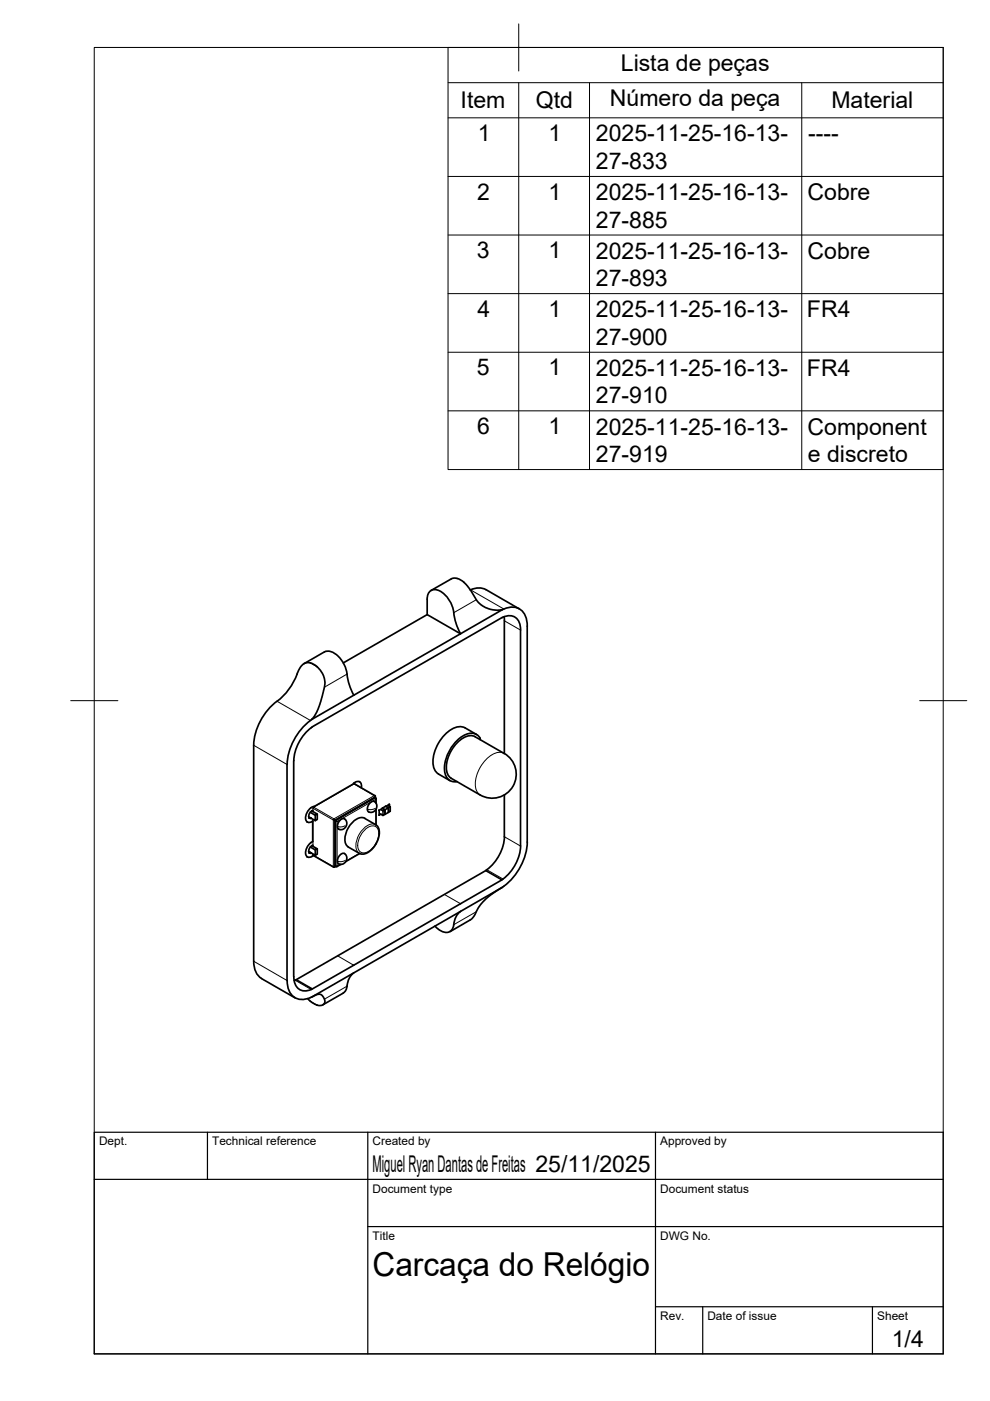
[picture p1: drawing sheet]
<svg xmlns="http://www.w3.org/2000/svg" width="210mm" height="297mm" viewBox="0 0 210 297" stroke-linecap="round" stroke-linejoin="round" font-family="sans-serif">
<!-- layer: Visible -->
<g fill="none" stroke="#000" stroke-width=".36">
<path d="M68.8 138.2l-4.3 2.5M68.8 138.2a3.3 3.3 0 0 1 3.7 1.9l.8 1.7 .3 1.1M96.2 129.9l.6 2.5 .8 2-31.5 18.1 .6-.7 .8-1.5 1.2-4.3a4.5 4.5 0 0 0-1.5-4.6M96.2 129.9a5.9 5.9 0 0 0-3.6-4.8 1.67 1.67 0 0 0-2 1.9v3.3M98.3 123.5l1.1 1.2 1.8 2.7 .9 .9a5.7 5.7 0 0 0 4.4 1M98.4 123.5a2.68 2.68 0 0 0-2.3-.9l-4.7 2.6M99.7 125.1h.1a3.6 3.6 0 0 1 3.2-.1l7.1 4.1M106.4 130.9l-40.2 23.2M106.5 129.3l-8.9 5.1-7-4.1-17.8 10.3M106.5 129.2a3.3 3.3 0 0 1 5.2 2.6l.1 46.7a12.5 12.5 0 0 1-4.9 9.4M106.7 130.9l-.3 .1M106.7 130.8a2.39 2.39 0 0 1 3.6 1.9l.1 46.7a9.4 9.4 0 0 1-4 7.1"/>
<path d="M106.9 130.8v.8M106.9 131.6v28.2l-6.1-3.6a3.4 3.4 0 0 0-3.9 1.3 6.9 6.9 0 0 0-2 6.6l.8 .9 6.1 3.6a5.1 5.1 0 0 0 7-1.9 5.1 5.1 0 0 0-1.9-7M58.7 148.7a12.7 12.7 0 0 0-4.9 9.3v45.8a4.1 4.1 0 0 0 1.7 3.7l7 4M63 142.9a12.9 12.9 0 0 1-4.2 5.8M66.1 152.5a12.7 12.7 0 0 0-5.2 9.6M66.2 154.1a9.6 9.6 0 0 0-3.9 7.2v45.8a2.56 2.56 0 0 0 2.9 2.9l1-.3-3.4-2M67.2 141.4a2.45 2.45 0 0 0-2.4-.8l-.6 .3-.5 .5-.7 1.5M73.6 142.9l.3 1.9 1.1 2.6M101 155.7l-2.4-1.4a3.5 3.5 0 0 0-3.8 1 8.3 8.3 0 0 0-2.9 7.3l.6 1.1 2.9 1.8M101.8 156.8a1.97 1.97 0 0 0-3-1.1 8.3 8.3 0 0 0-4.4 8.3 2.12 2.12 0 0 0 2.5 1.7M60.9 162.1v45.8M65.1 174.3h.1"/>
<path d="M65.8 173.4h-.2h.3M66.1 171.9l1.2 .7-.5 .3-1-.7M66.1 179.3l1.2 .7-.5 .2-1-.6M66.3 179.4v-.2l-.7 .6a.7 .7 0 0 0 .2 1.1h.3M66.3 174.1v4.3a2.66 2.66 0 0 0-1.4 3 .81 .81 0 0 0 1.3 .2M66.3 172v-.2l-.7 .6a.73 .73 0 0 0 .2 1.1h.2M66.3 174.1h.1M66.8 172.9v1.1l-1.4-.8M67.3 172.6v1.1l-.5 .3M67.3 180v1.1l-.5 .2M72.1 173.9l.7-.4 .3 .1 .3 .4 .1 .7-.2 .7-.4 .3-.6 .2-.5-.1a1.28 1.28 0 0 1 .3-1.9zM74.7 166.4l-8 4.6a2.52 2.52 0 0 0-1.8 3 .85 .85 0 0 0 1.4 .1"/>
<path d="M74.8 166.3a1.16 1.16 0 0 1 1.7-.3l.1 1M74.8 174.3a2.4 2.4 0 0 1 2.5-.8l2.5 1.4 .5 .7 .1 .8v.8l-.9 2-1 1.2-.8 .5-.6 .2-.8-.1-2.5-1.4a2.68 2.68 0 0 1-.3-3.4zM75 166.2l4.5 2.5M76.2 165.7v.1M78.4 170.3l.7-.4h.3l.5 .7v.5l-.3 .7-.4 .3-.4 .1h-.6a1.24 1.24 0 0 1 .2-1.9zM79.4 169.1l-8.3 4.8 .1 9.8-.5 .1-4.3-2.4M79.5 168.7l.1 .1M79.6 168.9l.2 .5M79.6 169.1h-.2M79.7 169.4v.9M79.7 171.5v3.4M79.7 178.9v.1"/>
<path d="M80.3 171.8l.1 1M80.7 172.6l.5 .3M80.8 172.6l-.5 .2M81.1 171.3l.1 .1M81.1 171.4l.5 .3M81.2 171.4l-.8 .4M81.6 172.7l-.4 .2M81.6 172.6v.1M81.6 171.7v.9M81.6 171.7l.7-.4v1l-.7 .4zM81.8 171l-.7 .3M81.8 171l.5 .3"/>
<path d="M82.3 170.8l.4 .2M82.4 172.2h-.1M82.5 170.5l.1 .4M82.6 170.5l-.8 .5M82.7 171v.1M82.7 172l-.3 .2M82.7 171.1v.9M106.9 168.5v8.9M106.9 177.4a9.6 9.6 0 0 1-3.9 7.2M65.1 181.7h.1M65.9 180.8h-.3M66.3 181.5l-.1 .1"/>
<path d="M66.3 181.3l.1 .1M66.4 181.4l-.1 .1M66.8 180.2v1.1l-1.4-.8M72.1 181.3l.7-.4 .3 .1 .3 .4 .1 .7-.2 .6-.4 .4-.5 .2-.6-.1a1.25 1.25 0 0 1 .3-1.9zM72.3 183.3l-.9 .4h-.2M76.3 181l-3 1.7M96.2 196a1.67 1.67 0 0 1-.9 1.6 1.67 1.67 0 0 1-1.8-.2l-1.3-1.1M97.6 193.2a3.8 3.8 0 0 0-1.4 2.9M97.6 193.2l-31.5 18.2M103 184.6l3.4 1.9-40.2 23.2M103 184.6l-40.4 23.2M106.5 188.1l-2.4 1.6-1.7 1.5-.9 1.1-.9 1.8-.6 .7-4.6 2.7"/>
<path d="M106.5 188.1l-8.9 5.1M106.8 187.9l-.3 .2M60.9 207.9a3.6 3.6 0 0 0 2.6 4 4.8 4.8 0 0 0 2.9-.6l.5-.3a1.33 1.33 0 0 1 1.6 .3 1.33 1.33 0 0 1 0 1.7l-.6 .2-.7-.1M62.6 207.8l-.2 .1M65.2 211.7l.6 .6 1.4 .8M72.7 210.6l-4.2 2.4M75 206.3a4.1 4.1 0 0 0-1.5 3.2l-.3 .6-.4 .4"/>
</g>
<!-- layer: Visible Narrow -->
<g fill="none" stroke="#000" stroke-width=".21">
<path d="M99.8 125.1l7 4M101 127.2l-4.8 2.7M106.9 131.6l3.5 2M53.8 158l7.1 4.1M58.7 148.7l7.1 4M65.8 140.6l1.4 .8M73.6 142.9l-4.8 2.8M106.9 159.7a3.4 3.4 0 0 0-3.9 1.4 6.9 6.9 0 0 0-2 6.5l.8 1M65.9 178.6v.1M65.9 171.2v.1M66.3 171.3l.1 .1M66.4 171.4l4.3 2.5"/>
<path d="M66.4 171.4v.7M66.4 173.7v5.7M66.4 171.1v.3M70.7 173.9h.3M70.7 173.9v9.9l-4.3-2.5v-.2M70.8 173.6l-.1 .3M70.8 173.6l.2 .3M71 173.9v9.9l.1-.2M71.1 174v.1M71.1 174.1l.1 9.5M71.1 174.1l.1 .1M71.2 173.9l-.1 .2"/>
<path d="M71.2 174.2h.3M71.2 174.2v9.4M71.3 173.9l-.1 .3M71.3 173.9l.2 .3M71.5 174.2v9.4l.7-.3M73.1 175.1a1.82 1.82 0 0 1-1.6 .1M75 166.2h.1M75.1 166.2l-8.6 4.9 4.3 2.5M75.1 165.9v.1M75.1 166.2l4.3 2.5-8.6 4.9M75.2 166.2h-.1M77.1 176.2a2.06 2.06 0 0 1 2.7-.8 2.82 2.82 0 0 1 0 3.2 3.3 3.3 0 0 1-3.1 2.2 2.07 2.07 0 0 1-.6-2.8z"/>
<path d="M79.4 169.1h.1M79.5 171.4a1.82 1.82 0 0 1-1.6 .1M79.5 168.7l.1 .1M79.5 169.1v-.2l-8.5 5M79.5 169.2l-8.2 4.7M79.6 169.2l.1 .2M79.6 169.1h-.1M79.7 169.2h-.1M79.7 171.6v3.2a2.68 2.68 0 0 0-3.1 1.4 4.2 4.2 0 0 0-.8 4.4l.4 .3M79.7 170.2v-.8l-8.2 4.8M79.8 169.4h-.1M80.4 176.5l-.1 .2"/>
<path d="M80.7 172.6l.5 .3M80.7 171.7l.5 .2M80.7 171.6l.5 .3 .4-.2M81.1 171.4l.5 .3M81.2 172.8v.1M81.2 171.9h.1M81.2 172.8h.1M81.2 171.9v1M81.2 171.9l.4-.2v.9M81.6 171.7h.1M81.6 172.6l-.4 .3M81.6 172.6v.1"/>
<path d="M81.9 171l.4 .2M82.2 170.8l.5 .2-.4 .2M82.3 171.2l.1 .1M82.4 171.3h-.1M82.4 172.2h.1M82.7 171v.1M82.7 171h.1M82.7 171.1l-.3 .2v.9M82.7 171.1v.9l-.3 .2M82.7 172h.1M82.7 171.1h.1M106.9 177.4l3.5 2"/>
<path d="M66.3 181.2l.1 .2M70.7 183.8h.2M71.1 183.5l.1 .2M71.2 183.7h.2M73.1 182.5a1.82 1.82 0 0 1-1.6 .1M76.2 180.9l-2.8 1.7M94.2 189.6l3.4 2M101 193.3l-4.8 2.8M103.2 184.4l3.5 2M53.8 203.8l7.1 4.1M62.6 207.8l3.4 2M65.8 212.3l1.4 .8"/>
<path d="M71.6 202.7l3.4 1.9M73.6 209.1l-4.8 2.7"/>
</g>
<!-- layer: BORDER -->
<path d="M20 10.1h180v276.9h-180zM110 5.1v10M15 148.6h10M195 148.6h10" fill="none" stroke="#000" stroke-width=".21"/>
<!-- layer: TITLEBLOCK -->
<path d="M20 240.1h180v46.9h-180zM20 250h180M44 240.1v9.9M78 240.1v46.9M139 240.1v46.9M78 260.1h122M139 277.1h61M149 277.1v9.9M185 277.1v9.9" fill="none" stroke="#000" stroke-width=".25"/>
<!-- layer: Parts Lists -->
<path d="M95 10.1h105v89.5h-105zM95 17.5h105M110 17.5v82.1M125 17.5v82.1M170 17.5v82.1M95 25h105M95 37.4h105M95 49.8h105M95 62.3h105M95 74.7h105M95 87.1h105" fill="none" stroke="#000" stroke-width=".21"/>
<text font-size="7" x="79" y="270.6">Carcaça do Relógio</text>
<g font-size="4.9">
<text x="131.6" y="15.1">Lista de peças</text>
<text x="97.7" y="23">Item</text>
<text x="113.6" y="22.9">Qtd</text>
<text x="129.3" y="22.5">Número da peça</text>
<text x="176.3" y="23">Material</text>
<text x="101.3" y="29.9">1</text>
<text x="116.3" y="29.9">1</text>
<text x="126.3" y="30">2025-11-25-16-13-</text>
<text x="126.3" y="35.9">27-833</text>
<text x="171.3" y="30">----</text>
<text x="101.2" y="42.3">2</text>
<text x="116.3" y="42.3">1</text>
<text x="126.3" y="42.4">2025-11-25-16-13-</text>
<text x="171.2" y="42.5">Cobre</text>
<text x="126.3" y="48.3">27-885</text>
<text x="101.1" y="54.7">3</text>
<text x="116.3" y="54.7">1</text>
<text x="126.3" y="54.8">2025-11-25-16-13-</text>
<text x="171.2" y="54.9">Cobre</text>
<text x="126.3" y="60.7">27-893</text>
<text x="101.2" y="67.2">4</text>
<text x="116.3" y="67.2">1</text>
<text x="126.3" y="67.3">2025-11-25-16-13-</text>
<text x="171.1" y="67.3">FR4</text>
<text x="126.3" y="73.1">27-900</text>
<text x="101.1" y="79.6">5</text>
<text x="116.3" y="79.6">1</text>
<text x="126.3" y="79.7">2025-11-25-16-13-</text>
<text x="171.1" y="79.7">FR4</text>
<text x="126.3" y="85.5">27-910</text>
<text x="101.2" y="92">6</text>
<text x="116.3" y="92">1</text>
<text x="126.3" y="92.1">2025-11-25-16-13-</text>
<text x="171.2" y="92.2">Component</text>
<text x="126.3" y="98">27-919</text>
<text x="171.3" y="98">e discreto</text>
<text x="79" y="248.5">Miguel Ryan Dantas de Freitas 25/11/2025</text>
<text x="189.1" y="285.7">1/4</text>
</g>
<g font-size="2.5">
<text x="21" y="242.9">Dept.</text>
<text x="45" y="242.9">Technical reference</text>
<text x="79" y="242.9">Created by</text>
<text x="140" y="242.9">Approved by</text>
<text x="79" y="252.8">Document type</text>
<text x="140" y="252.8">Document status</text>
<text x="79" y="262.9">Title</text>
<text x="140" y="262.9">DWG No.</text>
<text x="140" y="279.9">Rev.</text>
<text x="150" y="279.9">Date of issue</text>
<text x="186" y="279.9">Sheet</text>
</g>
</svg>
